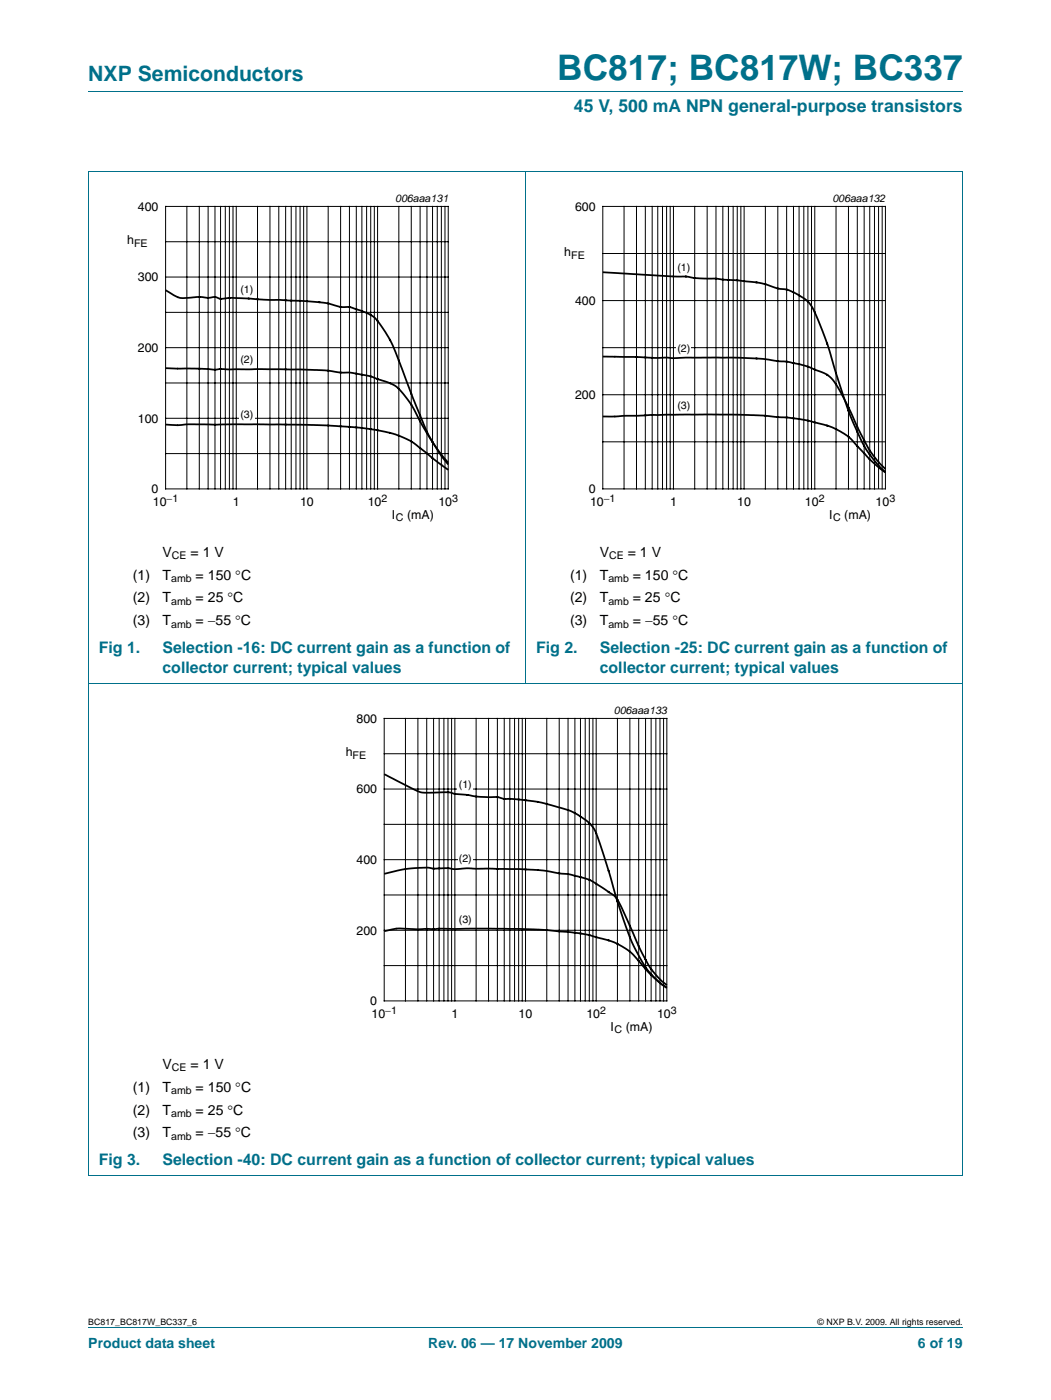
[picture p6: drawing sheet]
<svg xmlns="http://www.w3.org/2000/svg" width="210mm" height="280mm" viewBox="0 0 210 280" stroke-linecap="round" stroke-linejoin="round" font-family="sans-serif">
<path d="M17.6 18.3h174.7M17.6 34.2h174.7M17.6 34.2v200.7M104.9 34.2v102.3M192.3 34.2v200.7M17.6 136.5h174.7M17.6 234.9h174.7M17.6 265.3h174.7" fill="none" stroke="#00708a" stroke-width=".2"/>
<path d="M20.4 38.4h81.8v66.4h-81.8z" fill="none" stroke="#fff" stroke-width=".2"/>
<g fill="none" stroke="#000" stroke-width=".2">
<path d="M33.1 41.2h56.4v56.5h-56.4zM33.1 55.4h56.4M33.1 48.3h56.4M37.3 41.2v56.5M39.8 41.2v56.5M41.6 41.2v56.5M42.9 41.2v56.5M44 41.2v56.5M45 41.2v56.5M45.8 41.2v56.5M46.5 41.2v56.5M47.2 41.2v56.5"/>
<path d="M51.4 41.2v56.5M53.9 41.2v56.5M55.7 41.2v56.5M57 41.2v56.5M58.2 41.2v56.5M59.1 41.2v56.5M59.9 41.2v56.5M60.6 41.2v56.5M61.3 41.2v56.5M65.5 41.2v56.5M68 41.2v56.5M69.8 41.2v56.5"/>
<path d="M71.2 41.2v56.5M72.3 41.2v56.5M73.2 41.2v56.5M74 41.2v56.5M74.8 41.2v56.5M75.4 41.2v56.5M79.7 41.2v56.5M82.1 41.2v56.5M83.9 41.2v56.5M85.3 41.2v56.5M86.4 41.2v56.5M87.3 41.2v56.5"/>
<path d="M88.1 41.2v56.5M88.9 41.2v56.5M33.1 76.5h56.4M33.1 69.5h56.4M33.1 62.4h56.4M33.1 90.6h56.4M33.1 83.6h56.4"/>
</g>
<g fill="#fff">
<path d="M47.7 56.4h3.1v2.9h-3.1z"/>
<path d="M47.8 70.6h3v2.9h-3z"/>
<path d="M47.7 81.5h3.1v3h-3.1z"/>
</g>
<path d="M33.1 58l1.3 .8a5.7 5.7 0 0 0 4.5 .6l.8-.1a9.4 9.4 0 0 0 3.4 .1l.4 .1a4.5 4.5 0 0 0 2.5 0l14.6 .6 4.8 .5a10.3 10.3 0 0 0 4.6 .8l2 .6a6.5 6.5 0 0 1 4.3 3.4 35.6 35.6 0 0 1 4.1 8.6l2.1 5.7 2.8 6.7 2.2 3.7 2 2.7M33.1 73.6l7.7 .1a9.9 9.9 0 0 0 3.5 0l15.8 .1 5.6 .3a16.7 16.7 0 0 0 4.5 .4l3.6 .7 1.9 .6a7.9 7.9 0 0 1 4.4 2.4 25.6 25.6 0 0 1 4.2 6.7l2.7 4.4 2.5 3.2M33.1 84.8l2.6 .2 1.9-.2h14.1l13.7 .2 8.2 .7 3.4 .6 2.4 .7a21.1 21.1 0 0 1 7.2 4.7l2.9 2.2" fill="none" stroke="#000" stroke-width=".35"/>
<path d="M107.7 38.4h81.8v66.4h-81.8z" fill="none" stroke="#fff" stroke-width=".2"/>
<g fill="none" stroke="#000" stroke-width=".2">
<path d="M120.4 41.2h56.4v56.5h-56.4zM120.4 50.7h56.4M124.6 41.2v56.5M127.1 41.2v56.5M128.9 41.2v56.5M130.3 41.2v56.5M131.4 41.2v56.5M132.3 41.2v56.5M133.1 41.2v56.5M133.8 41.2v56.5M134.5 41.2v56.5M138.7 41.2v56.5"/>
<path d="M141.2 41.2v56.5M143 41.2v56.5M144.4 41.2v56.5M145.5 41.2v56.5M146.4 41.2v56.5M147.2 41.2v56.5M148 41.2v56.5M148.6 41.2v56.5M152.9 41.2v56.5M155.3 41.2v56.5M157.1 41.2v56.5M158.5 41.2v56.5"/>
<path d="M159.6 41.2v56.5M160.5 41.2v56.5M161.4 41.2v56.5M162.1 41.2v56.5M162.7 41.2v56.5M167 41.2v56.5M169.5 41.2v56.5M171.2 41.2v56.5M172.6 41.2v56.5M173.7 41.2v56.5M174.6 41.2v56.5M175.5 41.2v56.5"/>
<path d="M176.2 41.2v56.5M120.4 78.9h56.4M120.4 69.5h56.4M120.4 60.1h56.4M120.4 88.3h56.4"/>
</g>
<g fill="#fff">
<path d="M135 52h3.1v2.9h-3.1z"/>
<path d="M135.1 68.2h2.9v2.9h-2.9z"/>
<path d="M135 79.6h3.1v2.9h-3.1z"/>
</g>
<path d="M120.4 54.4l13.2 .8 3.4 .1 2 .3 4 .1 4.4 .3 4.8 .6 3.1 1a9.6 9.6 0 0 1 6.8 3.6l1.2 2.5a87.7 87.7 0 0 1 4.1 12.2l2.3 6.9 1.7 3.9a21.1 21.1 0 0 0 5.4 7.6M120.4 71.3l10.4 .2h15.8l4.3 .1 6.4 .7 3.4 .8 1.9 .7a6.7 6.7 0 0 1 4 2.5l2.4 4.2 2.9 6.2a21.1 21.1 0 0 0 4.9 7M120.4 83.2l16.3-.4h9.9l5.6 .2 5.1 .4 3.1 .5 4.2 1 2.1 .7a10.9 10.9 0 0 1 4.7 3.7l2.5 2.7 2.9 2.4" fill="none" stroke="#000" stroke-width=".35"/>
<path d="M64 140.7h81.9v66.4h-81.9z" fill="none" stroke="#fff" stroke-width=".2"/>
<g fill="none" stroke="#000" stroke-width=".2">
<path d="M76.7 143.6h56.5v56.4h-56.5zM76.7 157.7h56.5M76.7 150.6h56.5M81 143.6v56.4M83.5 143.6v56.4M85.2 143.6v56.4M86.6 143.6v56.4M87.7 143.6v56.4M88.7 143.6v56.4M89.5 143.6v56.4M90.2 143.6v56.4M90.8 143.6v56.4"/>
<path d="M95.1 143.6v56.4M97.6 143.6v56.4M99.3 143.6v56.4M100.7 143.6v56.4M101.8 143.6v56.4M102.8 143.6v56.4M103.6 143.6v56.4M104.3 143.6v56.4M105 143.6v56.4M109.2 143.6v56.4M111.7 143.6v56.4M113.4 143.6v56.4"/>
<path d="M114.8 143.6v56.4M115.9 143.6v56.4M116.9 143.6v56.4M117.7 143.6v56.4M118.4 143.6v56.4M119.1 143.6v56.4M123.3 143.6v56.4M125.8 143.6v56.4M127.6 143.6v56.4M128.9 143.6v56.4M130 143.6v56.4M131 143.6v56.4"/>
<path d="M131.8 143.6v56.4M132.5 143.6v56.4M76.7 178.8h56.5M76.7 171.8h56.5M76.7 164.7h56.5M76.7 192.9h56.5M76.7 185.9h56.5"/>
</g>
<g fill="#fff">
<path d="M91.3 155.5h3.2v2.9h-3.2z"/>
<path d="M91.4 170.3h3v2.9h-3z"/>
<path d="M91.3 182.3h3.2v2.9h-3.2z"/>
</g>
<path d="M76.7 154.7l4.6 2.4a7.7 7.7 0 0 0 3.9 1.3l4.3-.1 1.6 .4 5.6 .6a10.8 10.8 0 0 1 3.8 .3l3.3 .2 4.4 .6 5.2 1.4 1.9 1a7.9 7.9 0 0 1 4.5 5.7l4.8 15.4 1.6 4.3 1.2 2.4a16.7 16.7 0 0 0 5.8 6.8M76.7 174.6a29.5 29.5 0 0 1 8.8-1.2l1.1 .2 3.1-.1a8.5 8.5 0 0 0 3.6 0l13.9 .3 6.3 .9 2.3 .5a18 18 0 0 1 6.4 3.5 7.1 7.1 0 0 1 2.4 3.5l3.5 8a16.3 16.3 0 0 0 5.1 6.6M76.7 186.1l1.3-.3a26.7 26.7 0 0 1 6-.1l14.1-.1 10.9 .2 7.6 .8 5.2 1.4a12.8 12.8 0 0 1 6.5 4.9l2.4 2.5 2.5 1.9" fill="none" stroke="#000" stroke-width=".35"/>
<text font-size="7" fill="#00708a" x="111.3" y="16">BC817; BC817W; BC337</text>
<text font-size="4.2" fill="#00708a" x="17.6" y="16.2">NXP Semiconductors</text>
<text font-size="3.5" fill="#00708a" x="114.6" y="22.4">45 V, 500 mA NPN general-purpose transistors</text>
<g font-size="3.2" fill="#00708a">
<text x="19.7" y="130.5">Fig 1.</text>
<text x="32.4" y="130.5">Selection -16: DC current gain as a function of</text>
<text x="107.1" y="130.5">Fig 2.</text>
<text x="119.8" y="130.5">Selection -25: DC current gain as a function of</text>
<text x="32.4" y="134.4">collector current; typical values</text>
<text x="119.8" y="134.4">collector current; typical values</text>
<text x="19.7" y="232.8">Fig 3.</text>
<text x="32.5" y="232.8">Selection -40: DC current gain as a function of collector current; typical values</text>
</g>
<g font-size="2.8">
<text x="32.4" y="111.2">V</text>
<text x="38.1" y="111.2">= 1 V</text>
<text x="119.8" y="111.2">V</text>
<text x="125.4" y="111.2">= 1 V</text>
<text x="26.5" y="115.8">(1)</text>
<text x="32.4" y="115.8">T</text>
<text x="39.1" y="115.8">= 150 °C</text>
<text x="113.9" y="115.8">(1)</text>
<text x="119.8" y="115.8">T</text>
<text x="126.4" y="115.8">= 150 °C</text>
<text x="26.5" y="120.4">(2)</text>
<text x="26.5" y="125">(3)</text>
<text x="32.4" y="120.4">T</text>
<text x="32.4" y="125">T</text>
<text x="39.1" y="120.4">= 25 °C</text>
<text x="39.1" y="125">= −55 °C</text>
<text x="113.9" y="120.4">(2)</text>
<text x="113.9" y="125">(3)</text>
<text x="119.8" y="120.4">T</text>
<text x="119.8" y="125">T</text>
<text x="126.4" y="120.4">= 25 °C</text>
<text x="126.4" y="125">= −55 °C</text>
<text x="32.4" y="213.5">V</text>
<text x="38.1" y="213.5">= 1 V</text>
<text x="26.5" y="218.1">(1)</text>
<text x="32.4" y="218.1">T</text>
<text x="39.1" y="218.1">= 150 °C</text>
<text x="26.5" y="222.7">(2)</text>
<text x="26.5" y="227.3">(3)</text>
<text x="32.4" y="222.7">T</text>
<text x="32.4" y="227.3">T</text>
<text x="39.1" y="222.7">= 25 °C</text>
<text x="39.1" y="227.3">= −55 °C</text>
</g>
<g font-size="2.8" fill="#00708a">
<text x="17.6" y="269.3">Product data sheet</text>
<text x="85.5" y="269.3">Rev. 06 — 17 November 2009</text>
<text x="183.3" y="269.3">6 of 19</text>
</g>
<g font-size="2.5">
<text x="27.5" y="42.1">400</text>
<text x="114.9" y="42.1">600</text>
<text x="25.4" y="48.8">h</text>
<text x="112.7" y="51.2">h</text>
<text x="27.5" y="56.2">300</text>
<text x="114.9" y="60.9">400</text>
<text x="27.5" y="70.3">200</text>
<text x="114.9" y="79.7">200</text>
<text x="27.5" y="84.4">100</text>
<text x="30.3" y="98.5">0</text>
<text x="30.5" y="101.1">10</text>
<text x="46.5" y="101.1">1</text>
<text x="59.9" y="101.1">10</text>
<text x="73.4" y="101.1">10</text>
<text x="87.6" y="101.1">10</text>
<text x="117.6" y="98.5">0</text>
<text x="117.8" y="101.1">10</text>
<text x="133.8" y="101.1">1</text>
<text x="147.2" y="101.1">10</text>
<text x="160.8" y="101.1">10</text>
<text x="174.9" y="101.1">10</text>
<text x="78.3" y="103.6">I</text>
<text x="81.3" y="103.6">(mA)</text>
<text x="165.6" y="103.6">I</text>
<text x="168.6" y="103.6">(mA)</text>
<text x="71.2" y="144.4">800</text>
<text x="69" y="151.1">h</text>
<text x="71.2" y="158.5">600</text>
<text x="71.2" y="172.6">400</text>
<text x="71.2" y="186.7">200</text>
<text x="73.9" y="200.9">0</text>
<text x="74.2" y="203.4">10</text>
<text x="90.2" y="203.4">1</text>
<text x="103.6" y="203.4">10</text>
<text x="117.1" y="203.4">10</text>
<text x="131.2" y="203.4">10</text>
<text x="121.9" y="205.9">I</text>
<text x="125" y="205.9">(mA)</text>
</g>
<g font-size="2.1">
<text x="78.9" y="40.4">006aaa131</text>
<text x="166.2" y="40.4">006aaa132</text>
<text x="26.8" y="49.3">FE</text>
<text x="114.1" y="51.7">FE</text>
<text x="48" y="58.5">(1)</text>
<text x="135.3" y="54.1">(1)</text>
<text x="135.3" y="70.3">(2)</text>
<text x="48" y="72.6">(2)</text>
<text x="48" y="83.6">(3)</text>
<text x="135.3" y="81.7">(3)</text>
<text x="33.3" y="100.3">−1</text>
<text x="76.2" y="100.3">2</text>
<text x="90.3" y="100.3">3</text>
<text x="120.6" y="100.3">−1</text>
<text x="163.5" y="100.3">2</text>
<text x="177.6" y="100.3">3</text>
<text x="79.1" y="104.1">C</text>
<text x="166.4" y="104.1">C</text>
<text x="34.3" y="111.7">CE</text>
<text x="121.6" y="111.7">CE</text>
<text x="34.2" y="116.3">amb</text>
<text x="121.5" y="116.3">amb</text>
<text x="34.2" y="120.9">amb</text>
<text x="34.2" y="125.5">amb</text>
<text x="121.5" y="120.9">amb</text>
<text x="121.5" y="125.5">amb</text>
<text x="122.6" y="142.7">006aaa133</text>
<text x="70.4" y="151.6">FE</text>
<text x="91.6" y="157.6">(1)</text>
<text x="91.6" y="172.3">(2)</text>
<text x="91.6" y="184.4">(3)</text>
<text x="76.9" y="202.7">−1</text>
<text x="119.9" y="202.7">2</text>
<text x="134" y="202.7">3</text>
<text x="122.7" y="206.4">C</text>
<text x="34.3" y="214">CE</text>
<text x="34.2" y="218.6">amb</text>
<text x="34.2" y="223.2">amb</text>
<text x="34.2" y="227.8">amb</text>
</g>
<g font-size="1.8">
<text x="17.6" y="264.7">BC817_BC817W_BC337_6</text>
<text x="163.3" y="264.7">© NXP B.V. 2009. All rights reserved.</text>
</g>
</svg>
